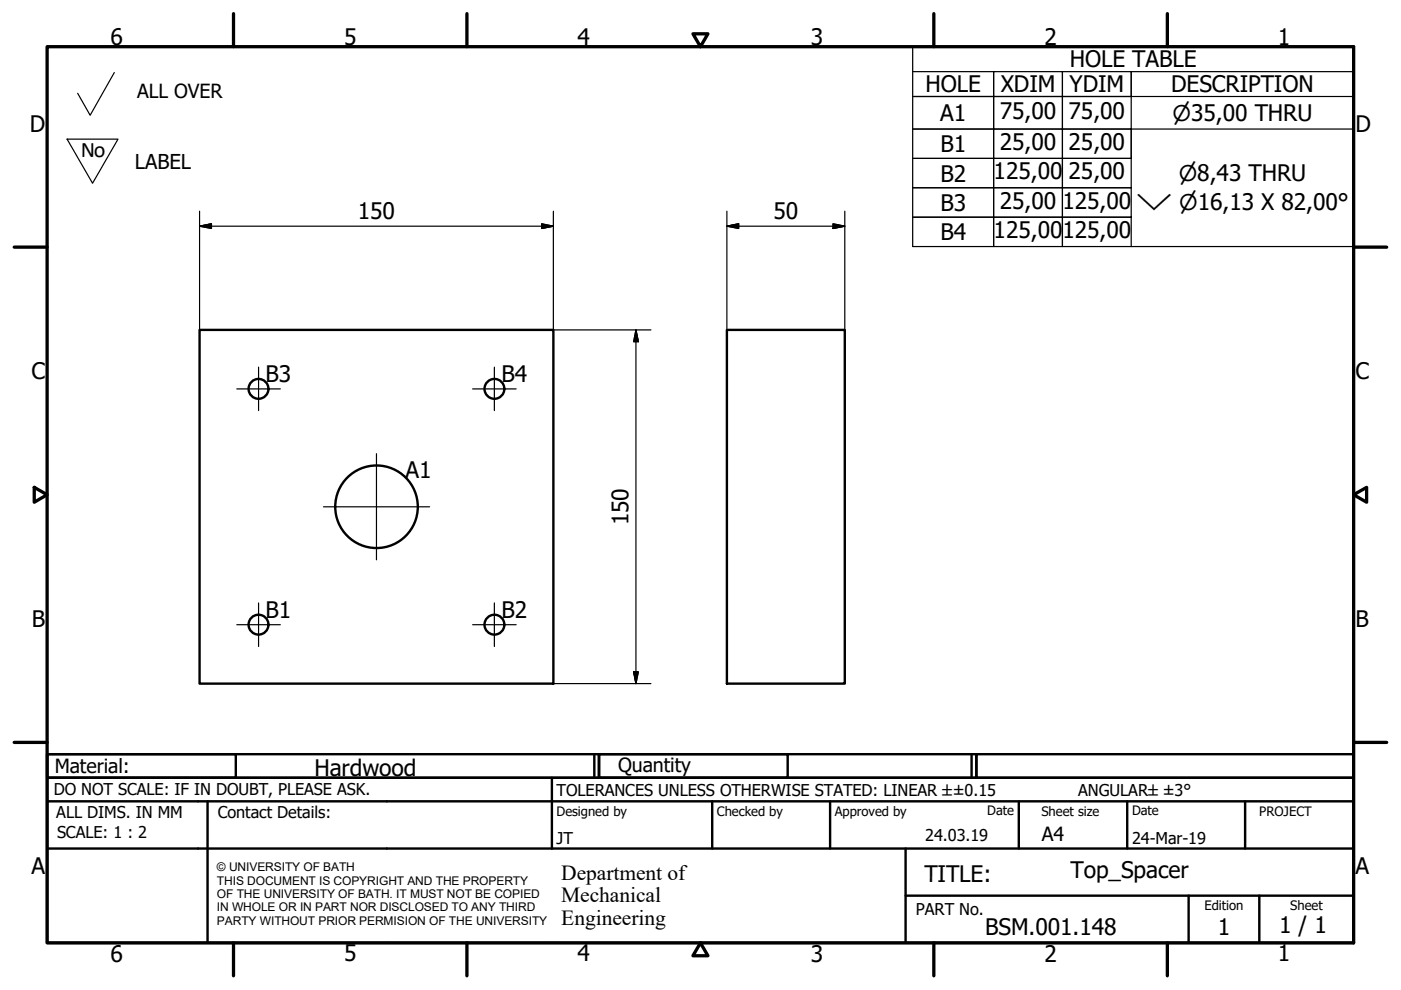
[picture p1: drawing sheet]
<svg xmlns="http://www.w3.org/2000/svg" width="297mm" height="210mm" viewBox="0 0 297 210" stroke-linecap="round" stroke-linejoin="round" font-family="sans-serif">
<!-- layer: Visible (ISO) -->
<g fill="none" stroke="#000" stroke-width=".51">
<path d="M42.3 69.9h75v75h-75zM154.1 69.9h25v75h-25z"/>
<circle cx="54.8" cy="82.4" r="2.11"/>
<circle cx="104.8" cy="82.4" r="2.11"/>
<circle cx="79.8" cy="107.4" r="8.8"/>
<circle cx="54.8" cy="132.4" r="2.11"/>
<circle cx="104.8" cy="132.4" r="2.11"/>
</g>
<!-- layer: Border (ISO) -->
<g fill="none" stroke="#000" stroke-width=".7">
<path d="M10 9.9h277v190h-277zM49.5 2.9v7M99 2.9v7M146.9 7.2h3.2l-1.6 2.7zM198 2.9v7M247.5 2.9v7M3 52.4h7M287 52.4h7M7.3 103.3l2.7 1.6-2.7 1.6zM287 104.9l2.8-1.6v3.2zM3 157.4h7M287 157.4h7"/>
<path d="M49.5 199.9v7M99 199.9v7M148.5 199.9l1.6 2.7h-3.2zM198 199.9v7M247.5 199.9v7"/>
</g>
<!-- layer: Title (ISO) -->
<g fill="none" stroke="#000" stroke-width=".51">
<path d="M10 159.9h40v5h-40zM10 159.9h117v5h-117zM126 159.9v5M127 159.9h40v5h-40zM127 159.9h80v5h-80zM206 159.9v5M207 159.9h80v5h-80zM10 169.9v-5h277v5M10 169.9h277v30h-277zM10 179.9h277M44 169.9v30M117 164.9v15"/>
<path d="M151 169.9v10M176 169.9v10M192 179.9v20M216 169.9v10M239 169.9v10M264 169.9v10M192 189.9h95M252 189.9v10M267 189.9v10"/>
</g>
<!-- layer: Sketch Geometry (ISO) -->
<path d="M24.2 15.4l-5.1 9-2.6-4.6M14.2 29.5h10.8l-5.4 9.4z" fill="none" stroke="#000" stroke-width=".25"/>
<!-- layer: Symbol (ISO) -->
<g fill="none" stroke="#000" stroke-width=".25">
<path d="M193.5 15.2h17.2v5.3h-17.2h17.2v6.9h-17.2h17.2v6.2h-17.2h17.2v6.2h-17.2h17.2v6.3h-17.2h17.2v6.2v-6.2h14.6v6.2v-6.2h14.5v6.2M193.5 9.9h93.5v42.4h-93.5zM210.7 15.2h14.6v5.3h-14.6zM225.3 15.2h14.5v5.3h-14.5zM287 15.2h-47.2v5.3h47.2M210.7 20.5h14.6v6.9h-14.6zM210.7 27.4h14.6v6.2h-14.6zM210.7 33.6h14.6v6.2h-14.6zM210.7 39.8h14.6v6.3h-14.6zM225.3 20.5h14.5v6.9h-14.5zM225.3 27.4h14.5v6.2h-14.5zM225.3 33.6h14.5v6.2h-14.5z"/>
<path d="M225.3 39.8h14.5v6.3h-14.5zM239.8 33.6v-6.2h47.2v6.2"/>
</g>
<!-- layer: Dimension (ISO) -->
<g fill="none" stroke="#000" stroke-width=".25">
<path d="M42.3 48l2.5-.6v1zM42.3 48h75M42.3 44.8v25.1M114.8 47.4l2.5 .6-2.5 .4zM117.3 44.8v25.1h20.7M154.1 48l2.5-.6v1zM154.1 48h25M154.1 44.8v25.1M176.6 47.4l2.5 .6-2.5 .4zM179.1 44.8v25.1M134.8 69.9l.5 2.5h-1zM134.8 69.9v75"/>
<path d="M117.3 144.9h20.7M134.3 142.4h1l-.5 2.5z"/>
</g>
<path d="M42.3 48l2.5-.6zM42.3 48l2.5-.6v1zM114.8 48.4l2.5-.4zM114.8 47.4l2.5 .6-2.5 .4zM154.1 48l2.5-.6zM154.1 48l2.5-.6v1zM176.6 48.4l2.5-.4zM176.6 47.4l2.5 .6-2.5 .4zM134.8 69.9l.5 2.5zM134.8 69.9l.5 2.5h-1zM134.3 142.4l.5 2.5zM134.3 142.4h1l-.5 2.5z" fill="#000" stroke="#000" stroke-width=".25"/>
<!-- layer: Center Mark (ISO) -->
<path d="M54.8 77.8v9.3M104.8 77.8v9.3M50.2 82.5h9.2M79.8 96.2v22.5M100.2 82.5h9.2M68.6 107.5h22.5M50.2 132.5h9.2M54.8 127.8v9.3M100.2 132.5h9.2M104.8 127.8v9.3" fill="none" stroke="#000" stroke-width=".25"/>
<g font-size="4.8">
<text x="23.4" y="9.5">6</text>
<text x="72.9" y="9.5">5</text>
<text x="122.4" y="9.5">4</text>
<text x="171.9" y="9.5">3</text>
<text x="221.4" y="9.5">2</text>
<text x="270.9" y="9.5">1</text>
<text x="226.8" y="14.3">HOLE TABLE</text>
<text x="196.2" y="19.6">HOLE</text>
<text x="212.2" y="19.6">XDIM</text>
<text x="226.8" y="19.6">YDIM</text>
<text x="248.3" y="19.6">DESCRIPTION</text>
<text x="6.3" y="27.9">D</text>
<text x="199.3" y="25.7">A1</text>
<text x="212" y="25.3">75,00</text>
<text x="226.6" y="25.3">75,00</text>
<text x="287.4" y="27.9">D</text>
<text x="199.4" y="32.2">B1</text>
<text x="212" y="31.8">25,00</text>
<text x="226.6" y="31.8">25,00</text>
<text x="199.4" y="38.5">B2</text>
<text x="210.7" y="38.1">125,00</text>
<text x="226.6" y="38.1">25,00</text>
<text x="75.9" y="46.3">150</text>
<text x="164" y="46.3">50</text>
<text x="199.4" y="44.7">B3</text>
<text x="212" y="44.3">25,00</text>
<text x="225.3" y="44.3">125,00</text>
<text x="199.4" y="50.9">B4</text>
<text x="210.7" y="50.5">125,00</text>
<text x="225.3" y="50.5">125,00</text>
<text x="6.7" y="80.4">C</text>
<text x="56.3" y="80.9">B3</text>
<text x="106.3" y="81">B4</text>
<text x="287.4" y="80.4">C</text>
<text x="86" y="101.3">A1</text>
<text x="133.2" y="111.4" transform="rotate(-90 133.2 111.4)">150</text>
<text x="56.3" y="131">B1</text>
<text x="106.3" y="131">B2</text>
<text x="6.8" y="132.9">B</text>
<text x="287.4" y="132.9">B</text>
<text x="66.7" y="164.5">Hardwood</text>
<text x="6.7" y="185.4">A</text>
<text x="287.4" y="185.4">A</text>
<text x="196" y="187">TITLE:</text>
<text x="227" y="186.2">Top_Spacer</text>
<text x="271.2" y="197.9">1 / 1</text>
<text x="23.4" y="203.9">6</text>
<text x="72.9" y="203.8">5</text>
<text x="122.4" y="203.8">4</text>
<text x="171.9" y="203.9">3</text>
<text x="208.9" y="198.2">BSM.001.148</text>
<text x="221.4" y="203.9">2</text>
<text x="258.2" y="198.2">1</text>
<text x="270.9" y="203.8">1</text>
</g>
<text font-size="4.7" x="17.1" y="33.3">No</text>
<g font-size="4.6">
<text x="248.6" y="25.6">⌀35,00 THRU</text>
<text x="249.9" y="38.4">⌀8,43 THRU</text>
<text x="240.9" y="44.6">⌵ ⌀16,13 X 82,00°</text>
<text x="119" y="186.5">Department of</text>
<text x="119" y="191.3">Mechanical</text>
<text x="119" y="196">Engineering</text>
</g>
<text font-size="4.3" x="28.6" y="35.7">LABEL</text>
<g font-size="4.1">
<text x="29.1" y="20.9">ALL OVER</text>
<text x="11.6" y="163.9">Material:</text>
<text x="131" y="163.7">Quantity</text>
<text x="220.9" y="178.4">A4</text>
</g>
<g font-size="3.5">
<text x="11.4" y="168.5">DO NOT SCALE: IF IN DOUBT, PLEASE ASK.</text>
<text x="11.9" y="173.5">ALL DIMS. IN MM</text>
<text x="46.2" y="173.5">Contact Details:</text>
<text x="118" y="168.8">TOLERANCES UNLESS OTHERWISE STATED: LINEAR ±±0.15</text>
<text x="228.6" y="168.8">ANGULAR±±3°</text>
<text x="12.1" y="177.6">SCALE: 1 : 2</text>
<text x="118" y="178.9">JT</text>
<text x="196.2" y="178.3">24.03.19</text>
<text x="240" y="178.9">24-Mar-19</text>
<text x="194.2" y="194.1">PART No.</text>
</g>
<g font-size="2.8">
<text x="118" y="173">Designed by</text>
<text x="152" y="173">Checked by</text>
<text x="177" y="173">Approved by</text>
<text x="209.3" y="172.9">Date</text>
<text x="220.8" y="173">Sheet size</text>
<text x="240" y="172.9">Date</text>
<text x="267" y="172.9">PROJECT</text>
<text x="255.4" y="193">Edition</text>
<text x="273.6" y="193">Sheet</text>
</g>
<g font-size="2.5">
<text x="46" y="184.7">© UNIVERSITY OF BATH</text>
<text x="46" y="187.6">THIS DOCUMENT IS COPYRIGHT AND THE PROPERTY</text>
<text x="46" y="190.4">OF THE UNIVERSITY OF BATH. IT MUST NOT BE COPIED</text>
<text x="46" y="193.2">IN WHOLE OR IN PART NOR DISCLOSED TO ANY THIRD</text>
<text x="46" y="196.1">PARTY WITHOUT PRIOR PERMISION OF THE UNIVERSITY</text>
</g>
</svg>
